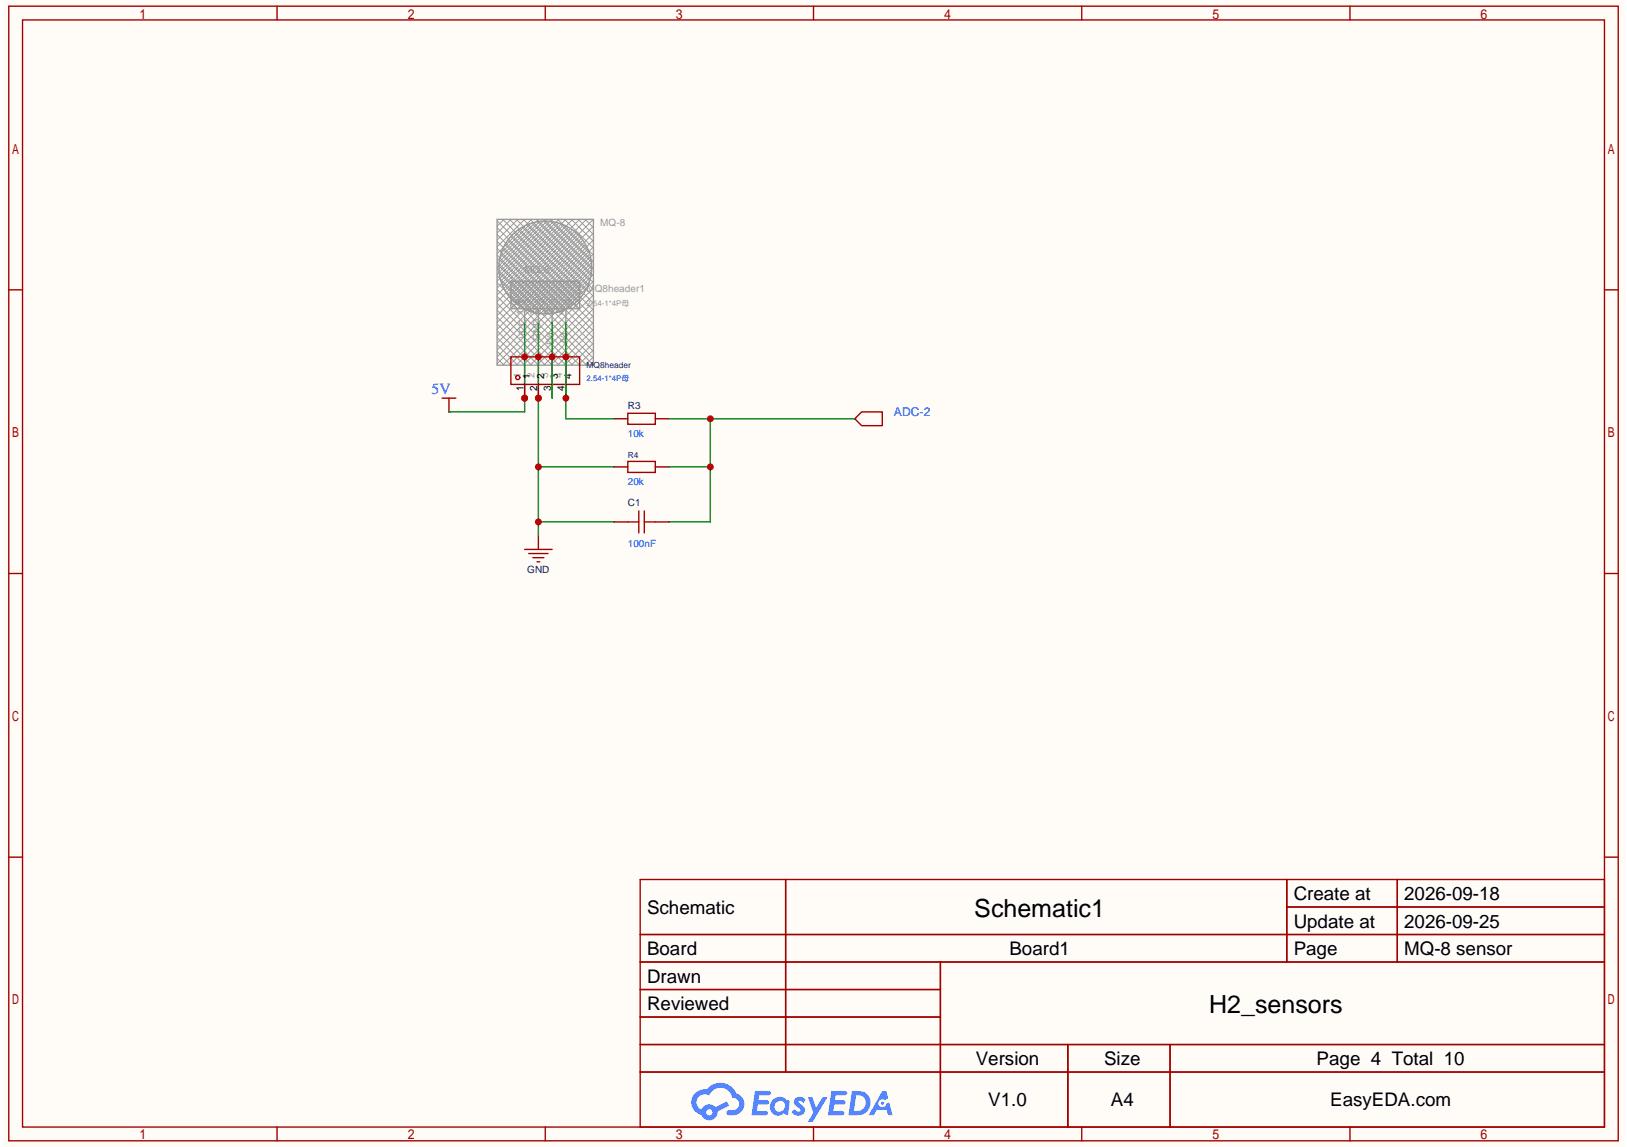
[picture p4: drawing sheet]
<svg xmlns="http://www.w3.org/2000/svg" width="297mm" height="210mm" viewBox="0 0 297 210" stroke-linecap="round" stroke-linejoin="round" font-family="sans-serif">
<path d="M.5 0h296.2v209.5h-296.2z" fill="#fffcf7"/>
<g fill="none" stroke="#a10000" stroke-width=".25">
<path d="M1.6 1.1h294v207.3h-294zM4.1 3.6h289v202.3h-289zM50.6 1.1v2.5M99.6 1.1v2.5M148.6 1.1v2.5M197.6 1.1v2.5M246.6 1.1v2.5M1.6 53h2.5M293.1 53h2.5M1.6 104.8h2.5M293.1 104.8h2.5M1.6 156.6h2.5"/>
<path d="M293.1 156.6h2.5M116.9 160.7h176.2v45.2h-176.2zM116.9 170.7h176.2M116.9 175.8h176.2M143.5 160.7v35.2M171.8 175.8v30.1M235 160.7v15.1M235 165.7h58.1M255.2 160.7v15.1M116.9 180.8h54.9M116.9 190.8h176.2M116.9 185.8h54.9"/>
<path d="M116.9 195.9h176.2M195 190.8v15.1M213.7 190.8v15.1M50.6 205.9v2.5M99.6 205.9v2.5M148.6 205.9v2.5M197.6 205.9v2.5M246.6 205.9v2.5"/>
</g>
<g fill="#5487ff">
<path d="M145.3 200.6a1.29 1.29 0 0 1 1.8 .3l-.4 .6a.54 .54 0 0 0-.9-.2l.2 .2a1.56 1.56 0 0 1 1 1.6 1.41 1.41 0 0 1-2.4 .1l.5-.6a.63 .63 0 0 0 .5 .5 .63 .63 0 0 0 .6-.3l-.1-.2a1.58 1.58 0 0 1-1.1-1.5z"/>
<path d="M147.6 200.5h.8l.7 1.9 1.1-1.9h.9l-2.6 4.4h-.9l.9-1.6z"/>
<path d="M137.9 199.3h1.6a1.29 1.29 0 0 1 1.3 .2 .39 .39 0 0 1-.4 .6h-1.7l-.2 .9h1.7a.39 .39 0 0 1 .3 .4 .39 .39 0 0 1-.4 .4h-1.7l-.1 1.2h.8a1.22 1.22 0 0 1 1.1 .2 .39 .39 0 0 1-.3 .5h-2.6z"/>
<path d="M151.9 199.3h1.6a1.3 1.3 0 0 1 1.2 .2 .39 .39 0 0 1-.3 .6h-1.8l-.1 .9h1.6a.39 .39 0 0 1 .4 .4 .39 .39 0 0 1-.5 .4h-1.6l-.2 1.2h.8a1.21 1.21 0 0 1 1.2 .2 .39 .39 0 0 1-.4 .5h-2.6z"/>
<path d="M161.2 199.3h.7l.3 1.3-.6 .4a.74 .74 0 0 0-1.1 .3 .74 .74 0 0 0 .5 1 .74 .74 0 0 0 .9-.6l.5-.3 .6 2.3h-.8l-.2-.9h-1.9l-.5 .9h-.9z"/>
<path d="M155.6 199.3l-.6 4.4h1.4a2.25 2.25 0 0 0 2.6-2.2 2.25 2.25 0 0 0-2.7-2.2zM156.4 200.1a1.48 1.48 0 0 1 1.7 1.5 1.48 1.48 0 0 1-1.9 1.4h-.2z"/>
<path d="M141.1 201a1.57 1.57 0 0 0-.2 2.2 1.57 1.57 0 0 0 2.1 .3l.2-.1 .3 .3h.4l.3-2.4-.1-.3h-.5a1.58 1.58 0 0 0-2.5 0zM141.8 201.4a.97 .97 0 0 1 1.6 .3 .97 .97 0 0 1-.9 1.4 .93 .93 0 0 1-1-.5 .93 .93 0 0 1 .3-1.2z"/>
<path d="M127 199.7a2.34 2.34 0 0 0 1.1 4 1.53 1.53 0 0 0 1.8 1 1.53 1.53 0 0 0 1.2-1.6l2.1-1.1-.5-.8-2 1.1a1.55 1.55 0 0 0-2.6 .4 1.48 1.48 0 0 1-.7-2.1 1.48 1.48 0 0 1 2.1-.5 2.2 2.2 0 0 1 2.3-1.4 2.2 2.2 0 0 1 2 1.9 1.15 1.15 0 0 1 1.2 1 1.15 1.15 0 0 1-1.1 1.2h-.7a.46 .46 0 0 0-.5 .4 .46 .46 0 0 0 .4 .6 2.2 2.2 0 0 0 2.3-.7 2.2 2.2 0 0 0 .4-2.3 2.13 2.13 0 0 0-1.3-1.1 3.2 3.2 0 0 0-5.4-.7l-1.1 .1zM129 203.2a.57 .57 0 0 1 1.1 0 .57 .57 0 0 1-1.1 0z"/>
<circle cx="161.2" cy="201.6" r=".28"/>
</g>
<g fill="none" stroke="#999" stroke-width=".18">
<path d="M90.8 59.2l7.5 7.5M90.8 57.9l8.8 8.8M90.8 56.7l10.1 10M90.8 55.4l11.3 11.3M90.8 54.1l12.6 12.6M90.8 52.9l13.8 13.8M90.8 51.6l15.1 15.1M90.8 50.4l16.3 16.3M90.8 49.1l17.6 17.6M90.8 47.9l17.6 17.6M90.8 46.6l17.6 17.6M90.8 45.4l17.6 17.5"/>
<path d="M90.8 44.1l17.6 17.6M90.8 42.8l17.6 17.6M90.8 41.6l17.6 17.6M90.8 40.3l17.6 17.6M91.1 48.6l8.8 8.7M91.2 49.9l7.4 7.4M91.2 47.4l9.8 9.8M91.5 46.4l10.6 10.6M91.5 51.5l5.5 5.4M91.8 40.1l16.6 16.6M91.8 45.5l11.2 11.1M92.1 40.1l-1.3 1.2"/>
<path d="M92.2 44.7l11.6 11.5M92.7 43.9l11.9 11.8M93 54.2l1.2 1.2M93.1 40.1l15.3 15.3M93.3 43.2l12 12M93.3 40.1l-2.5 2.5M93.9 42.6l12 11.9M94.2 42.3l-1.2 1.2M94.3 40.1l14.1 14M94.6 40.1l-3.8 3.7M94.6 42l11.9 11.8M95.4 41.5l11.6 11.6"/>
<path d="M95.6 40.1l12.8 12.8M95.8 40.1l-5 5M96.2 41.1l11.2 11.1M96.8 40.1l11.6 11.5M97 40.8l-5.5 5.5M97.1 40.1l-6.3 6.3M97.1 40.8l10.6 10.5M98.1 40.1l10.3 10.3M98.1 40.5l9.9 9.8M98.3 40.1l-7.5 7.5M98.6 40.4l-7.4 7.5M99.3 40.4l8.8 8.8"/>
<path d="M99.3 40.1l9.1 9M99.6 40.1l-8.8 8.8M99.9 40.4l-8.8 8.8M100.6 40.4l7.4 7.5M100.6 40.1l7.8 7.8M100.9 40.1l-10.1 10M101 40.5l-9.8 9.8M101.9 40.1l6.5 6.5M102.1 40.8l-10.6 10.5M102.1 40.1l-11.3 11.3M102.2 40.8l5.5 5.5M103 41.1l-11.2 11.1"/>
<path d="M103.1 40.1l5.3 5.3M103.4 40.1l-12.6 12.5M103.8 41.5l-11.6 11.6M104.4 40.1l4 4M104.6 42l-11.9 11.8M104.6 40.1l-13.8 13.8M105 42.3l1.1 1.2M105.3 42.6l-12 11.9M105.6 40.1l2.8 2.7M105.9 40.1l-15.1 15.1M105.9 43.2l-12 12M106.1 54.2l-1.1 1.2"/>
<path d="M106.5 43.9l-11.9 11.8M106.9 40.1l1.5 1.5M107 44.7l-11.6 11.5M107.1 40.1l-16.3 16.3M107.4 45.5l-11.2 11.1M107.7 51.5l-5.5 5.4M107.7 46.4l-10.6 10.6M108 47.4l-9.9 9.8M108 49.9l-7.4 7.4M108.1 48.6l-8.8 8.7M108.1 40.1l.3 .2M108.4 40.1l-17.6 17.6"/>
<path d="M108.4 41.3l-17.6 17.6M108.4 42.6l-17.6 17.6M108.4 43.8l-17.6 17.6M108.4 45.1l-17.6 17.6M108.4 46.4l-17.6 17.5M108.4 47.6l-17.6 17.6M108.4 48.9l-17.6 17.6M108.4 50.1l-16.6 16.6M108.4 51.4l-15.3 15.3M108.4 52.6l-14.1 14.1M108.4 53.9l-12.8 12.8M108.4 55.2l-11.6 11.5"/>
<path d="M108.4 56.4l-10.3 10.3M108.4 57.7l-9.1 9M108.4 58.9l-7.8 7.8M90.8 65.5l1.3 1.2M90.8 64.2l2.5 2.5M90.8 62.9l3.8 3.8M90.8 61.7l5 5M90.8 60.4l6.3 6.3M108.4 60.2l-6.5 6.5M108.4 61.4l-5.3 5.3M108.4 62.7l-4 4M108.4 63.9l-2.8 2.8"/>
<path d="M108.4 65.2l-1.5 1.5M108.4 66.5l-.3 .2"/>
</g>
<g fill="none" stroke="#999" stroke-width=".25">
<path d="M90.8 40.1h17.6v26.6h-17.6zM95.8 65.2v5M98.3 65.2v5M100.9 65.2v5M103.4 65.2v5"/>
<circle cx="99.6" cy="48.9" r="8.5"/>
</g>
<path d="M80.8 72.7h2.5M82 72.7v2.6M156.1 76.5l1.3-1.2h3.8v2.5h-3.8z" fill="none" stroke="#a10000" stroke-width=".25"/>
<path d="M82 75.3h.1M156.1 76.5h.1" fill="none" stroke="#870000" stroke-width=".25"/>
<path d="M95.8 58.9v16.4h-13.8" fill="none" stroke="#008700" stroke-width=".25"/>
<g fill="#c00">
<circle cx="95.8" cy="72.7" r=".63"/>
<circle cx="95.8" cy="65.2" r=".63"/>
</g>
<path d="M98.3 97.9v2.5" fill="none" stroke="#870000" stroke-width=".25"/>
<path d="M95.8 100.4h5.1M96.6 101.1h3.5M97.3 101.9h2M98.1 102.6h.5" fill="none" stroke="#a10000" stroke-width=".25"/>
<path d="M98.3 58.9v39M98.3 95.4h13.9M98.3 85.3h13.9" fill="none" stroke="#008700" stroke-width=".25"/>
<g fill="#c00">
<circle cx="98.3" cy="95.4" r=".63"/>
<circle cx="98.3" cy="85.3" r=".63"/>
<circle cx="98.3" cy="72.7" r=".63"/>
<circle cx="98.3" cy="65.2" r=".63"/>
</g>
<path d="M95.8 70.2v2.5M112.2 76.5h2.5M119.7 76.5h2.5" fill="none" stroke="#870000" stroke-width=".25"/>
<g fill="none" stroke="#a10000" stroke-width=".25">
<path d="M93.3 65.2h12.6v5h-12.6zM114.7 75.5h5v2h-5z"/>
<circle cx="94.6" cy="69" r=".38"/>
</g>
<circle cx="95.8" cy="72.7" r=".63" fill="#c00"/>
<path d="M98.3 70.2v2.5" fill="none" stroke="#870000" stroke-width=".25"/>
<circle cx="98.3" cy="72.7" r=".63" fill="#c00"/>
<path d="M100.9 70.2v2.5M103.4 70.2v2.5M112.2 85.3h2.5M119.7 85.3h2.5" fill="none" stroke="#870000" stroke-width=".25"/>
<path d="M93.3 51.4l5 5 5.1-5 2.5 2.5-2.5 2.5-5.1-5-5 5M94.6 51.4l-1.3 1.2 3.8 3.8 5-5 3.8 3.8-1.3 1.2-5-5-5 5-1.3-1.2 3.8-3.8 5 5 3.8-3.8-1.3-1.2-5 5zM94.7 54.8l.2 .2M94.9 55.3l-.2 .2M105.9 51.4l-5 5-5.1-5-2.5 2.5 2.5 2.5 5.1-5 5 5" fill="none" stroke="#999" stroke-width=".18"/>
<g fill="none" stroke="#999" stroke-width=".25">
<path d="M93.3 51.4h12.6v5h-12.6zM95.8 56.4v2.5M98.3 56.4v2.5M100.9 56.4v2.5M103.4 56.4v2.5"/>
<circle cx="94.6" cy="55.2" r=".38"/>
</g>
<path d="M114.7 84.3h5v2h-5z" fill="none" stroke="#a10000" stroke-width=".25"/>
<path d="M103.4 58.9v17.6h8.8" fill="none" stroke="#008700" stroke-width=".25"/>
<g fill="#c00">
<circle cx="103.4" cy="72.7" r=".63"/>
<circle cx="103.4" cy="65.2" r=".63"/>
</g>
<path d="M122.2 76.5h33.9M129.7 76.5v18.9h-7.5M122.2 85.3h7.5" fill="none" stroke="#008700" stroke-width=".25"/>
<g fill="#c00">
<circle cx="129.7" cy="85.3" r=".63"/>
<circle cx="129.7" cy="76.5" r=".63"/>
</g>
<path d="M100.9 58.9v13.8" fill="none" stroke="#008700" stroke-width=".25"/>
<circle cx="100.9" cy="65.2" r=".63" fill="#c00"/>
<path d="M114.7 95.4h2M116.7 93.3v4.1M117.7 95.4h2M117.7 93.3v4.1" fill="none" stroke="#a10000" stroke-width=".25"/>
<path d="M112.2 95.4h2.5M119.7 95.4h2.5" fill="none" stroke="#870000" stroke-width=".25"/>
<g font-size="4.6">
<text x="178" y="167.5">Schematic1</text>
<text x="220.9" y="185.1">H2_sensors</text>
</g>
<g font-size="3.4">
<text x="118.2" y="167">Schematic</text>
<text x="236.3" y="164.4">Create at</text>
<text x="256.5" y="164.4">2026-09-18</text>
<text x="236.3" y="169.5">Update at</text>
<text x="256.5" y="169.5">2026-09-25</text>
<text x="118.2" y="174.5">Board</text>
<text x="118.2" y="179.5">Drawn</text>
<text x="184.4" y="174.5">Board1</text>
<text x="236.3" y="174.5">Page</text>
<text x="256.5" y="174.5">MQ-8 sensor</text>
<text x="118.2" y="184.5">Reviewed</text>
<text x="178.2" y="194.6">Version</text>
<text x="201.7" y="194.6">Size</text>
<text x="240.5" y="194.6">Page 4 Total 10</text>
<text x="180.5" y="202.1">V1.0</text>
<text x="202.9" y="202.1">A4</text>
<text x="243" y="202.1">EasyEDA.com</text>
</g>
<text font-size="2.9" fill="#00f" x="78.8" y="72.1">5V</text>
<text font-size="2.2" fill="#00f" x="163.3" y="76.1">ADC-2</text>
<g font-size="1.8" fill="#999">
<text x="109.6" y="41.3">MQ-8</text>
<text x="95.8" y="49.9">MQ-8</text>
<text x="107.1" y="53.4">MQ8header1</text>
<text x="95.6" y="57.5" transform="rotate(-90 95.6 57.5)">1</text>
<text x="96.9" y="55.5" transform="rotate(-90 96.9 55.5)">1</text>
<text x="98.1" y="57.5" transform="rotate(-90 98.1 57.5)">2</text>
<text x="99.4" y="55.5" transform="rotate(-90 99.4 55.5)">2</text>
<text x="100.6" y="57.5" transform="rotate(-90 100.6 57.5)">3</text>
<text x="101.9" y="55.5" transform="rotate(-90 101.9 55.5)">3</text>
<text x="103.1" y="57.5" transform="rotate(-90 103.1 57.5)">4</text>
<text x="104.4" y="55.5" transform="rotate(-90 104.4 55.5)">4</text>
<text x="96.1" y="62" transform="rotate(-90 96.1 62)">VCC</text>
<text x="98.6" y="62.2" transform="rotate(-90 98.6 62.2)">GND</text>
<text x="101.1" y="63" transform="rotate(-90 101.1 63)">D0</text>
<text x="103.7" y="62.9" transform="rotate(-90 103.7 62.9)">A0</text>
<text x="95.1" y="69" transform="rotate(-90 95.1 69)">1</text>
<text x="97.6" y="69" transform="rotate(-90 97.6 69)">2</text>
<text x="100.1" y="69" transform="rotate(-90 100.1 69)">3</text>
<text x="102.7" y="69" transform="rotate(-90 102.7 69)">4</text>
</g>
<g font-size="1.8">
<text x="95.6" y="71.4" transform="rotate(-90 95.6 71.4)">1</text>
<text x="96.9" y="69.3" transform="rotate(-90 96.9 69.3)">1</text>
<text x="98.1" y="71.4" transform="rotate(-90 98.1 71.4)">2</text>
<text x="99.4" y="69.3" transform="rotate(-90 99.4 69.3)">2</text>
<text x="100.6" y="71.4" transform="rotate(-90 100.6 71.4)">3</text>
<text x="101.9" y="69.3" transform="rotate(-90 101.9 69.3)">3</text>
<text x="103.1" y="71.4" transform="rotate(-90 103.1 71.4)">4</text>
<text x="104.4" y="69.3" transform="rotate(-90 104.4 69.3)">4</text>
</g>
<g font-size="1.8" fill="#000080">
<text x="114.7" y="74.8">R3</text>
<text x="114.7" y="92.4">C1</text>
<text x="96.3" y="104.7">GND</text>
</g>
<g font-size="1.8" fill="#00f">
<text x="114.7" y="79.8">10k</text>
<text x="114.7" y="88.6">20k</text>
<text x="114.7" y="99.9">100nF</text>
</g>
<g font-size="1.5" fill="#000080">
<text x="107.1" y="67.3">MQ8header</text>
<text x="114.7" y="83.6">R4</text>
</g>
<text font-size="1.4" fill="#999" x="107.1" y="55.9">2.54-1*4P母</text>
<text font-size="1.4" fill="#00f" x="107.1" y="69.7">2.54-1*4P母</text>
</svg>
